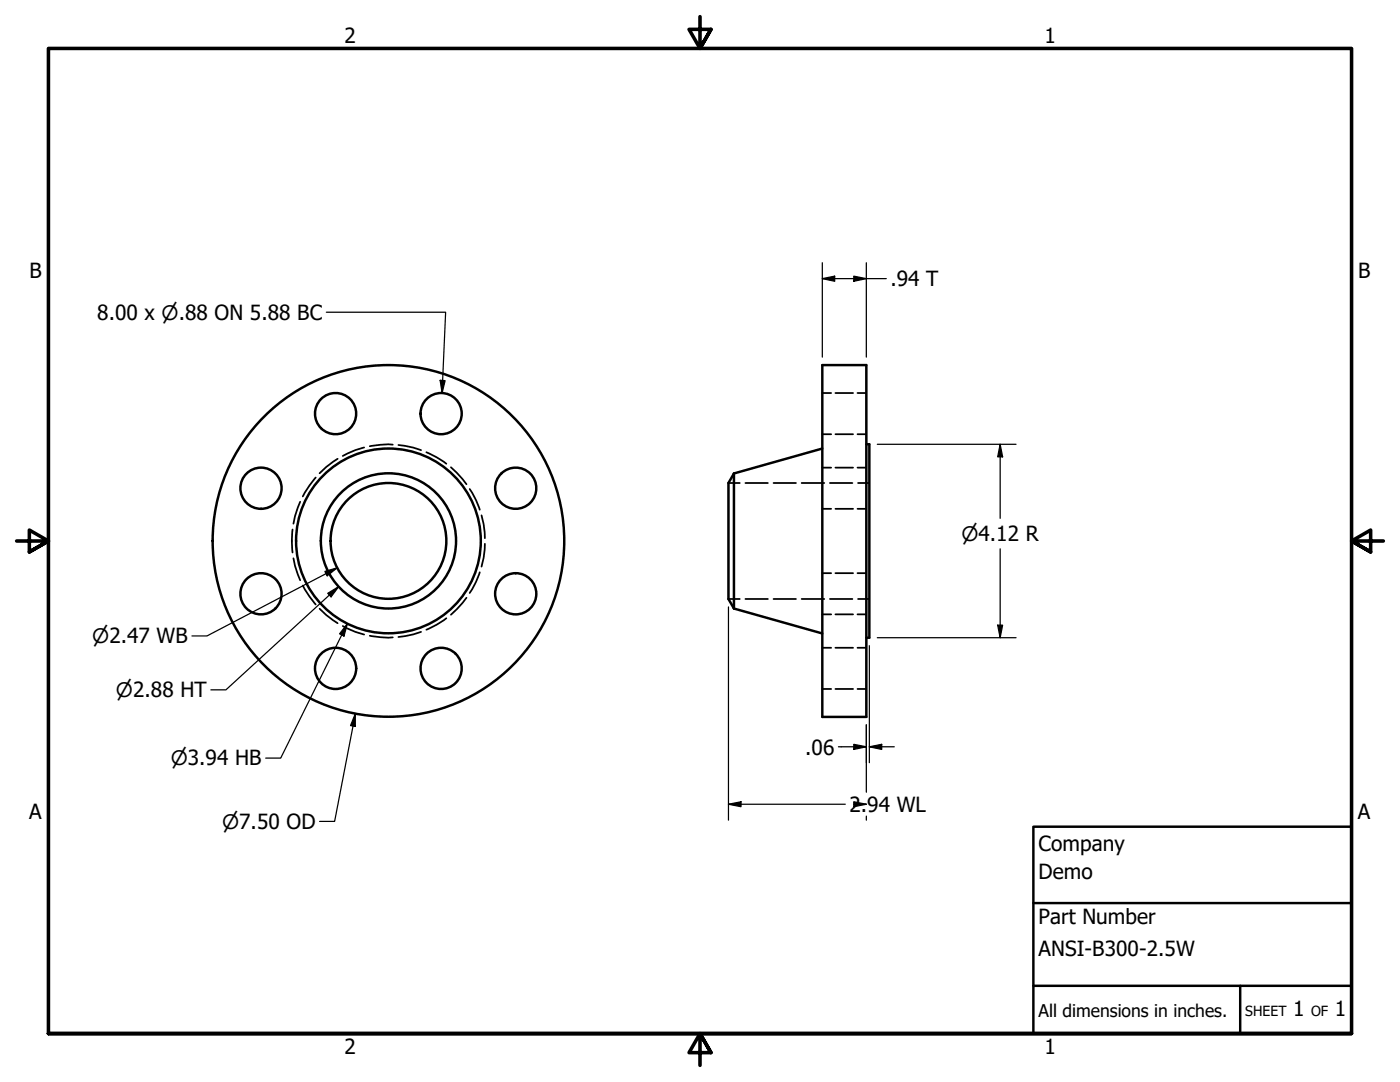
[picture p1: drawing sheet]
<svg xmlns="http://www.w3.org/2000/svg" width="279mm" height="216mm" viewBox="0 0 279 216" stroke-linecap="round" stroke-linejoin="round" font-family="sans-serif">
<!-- layer: Hidden (ANSI) -->
<g fill="none" stroke="#000" stroke-width=".35">
<path d="M164.1 78.4h1.8M166.7 78.4h3.6M171.1 78.4h1.8M63 95.3l-1.3 1.6-1.3 2.2M67.4 91.5a17.1 17.1 0 0 0-3.6 2.9M72.7 89.3a16 16 0 0 0-4.3 1.7M78.4 88.7l-2.6 .1-2 .2M79.5 88.8l3 .5 1.5 .5M85.1 90.2a17.6 17.6 0 0 1 4 2.3M90 93.2l1.2 1.1 1.9 2.3M93.7 97.6a15.5 15.5 0 0 1 2 4.1M145.4 96.4h2.2"/>
<path d="M148.8 96.4h4.4M154.4 96.4h4.5M160 96.4h4.5M164.1 93.3h1.8M164.1 86.6h1.8M165.6 96.4h4.5M166.7 93.3h3.6M166.7 86.6h3.6M171.1 93.3h1.8M171.1 86.6h1.8M171.2 96.4h2.3M58.4 105.7l-.2 2.2 .2 2.3"/>
<path d="M58.6 111.4l.3 1.5 1 2.9M59.9 100.1l-1 2.9-.3 1.5M60.4 116.8l1.3 2.2 1.3 1.6M93.1 119.3l-1.9 2.3-1.2 1.1M95.7 114.2a15.5 15.5 0 0 1-2 4.1M96.1 102.8a15.7 15.7 0 0 1 .7 4.6M96.8 108.5a15.7 15.7 0 0 1-.7 4.6M145.4 119.5h2.2M148.8 119.5h4.4M154.4 119.5h4.5M160 119.5h4.5M164.1 101.5h1.8"/>
<path d="M164.1 114.4h1.8M165.6 119.5h4.5M166.7 101.5h3.6M166.7 114.4h3.6M171.1 101.5h1.8M171.1 114.4h1.8M171.2 119.5h2.3M63.8 121.5a17.1 17.1 0 0 0 3.6 2.9M68.4 124.9a16 16 0 0 0 4.3 1.7M73.8 126.9l2 .2 2.6 .1M84 126.1l-1.5 .5-3 .5M89.1 123.4a17.6 17.6 0 0 1-4 2.3"/>
<path d="M164.1 122.6h1.8M164.1 137.5h1.8M164.1 129.3h1.8M166.7 122.6h3.6M166.7 137.5h3.6M166.7 129.3h3.6M171.1 122.6h1.8M171.1 137.5h1.8M171.1 129.3h1.8"/>
</g>
<!-- layer: Visible (ANSI) -->
<g fill="none" stroke="#000" stroke-width=".49">
<path d="M164.1 72.8h8.8v70.3h-8.8zM146.5 94.5v26.9M146.5 94.5l-1.1 1.9v23.1l1.1 1.9M164.1 89.5l-17.6 5M172.9 88.7h.6v38.5h-.6M146.5 121.4l17.6 5"/>
<circle cx="52.1" cy="97.4" r="4.1"/>
<circle cx="67" cy="82.5" r="4.1"/>
<circle cx="88" cy="82.5" r="4.1"/>
<circle cx="102.9" cy="97.4" r="4.1"/>
<circle cx="52.1" cy="118.5" r="4.1"/>
<circle cx="77.5" cy="107.9" r="11.6"/>
<circle cx="77.5" cy="107.9" r="13.5"/>
<circle cx="77.5" cy="107.9" r="18.4"/>
<circle cx="77.5" cy="107.9" r="35.1"/>
<circle cx="102.9" cy="118.5" r="4.1"/>
<circle cx="67" cy="133.4" r="4.1"/>
<circle cx="88" cy="133.4" r="4.1"/>
</g>
<!-- layer: Border (ANSI) -->
<path d="M139.7 3.3v6.4l-2.2-3.8h4.4l-2.2 3.8 2.2-3.8M3.3 107.9h6.4l-3.8-2.1v4.3l3.8-2.2-3.8 2.2M276.1 107.9h-6.4l3.8-2.1v4.3l-3.8-2.2 3.8 2.2M9.7 206.2v-196.5h260v196.5h-260h260M141.9 210l-2.2-3.8 2.2 3.8h-4.4l2.2-3.8v6.4" fill="none" stroke="#000" stroke-width=".71"/>
<!-- layer: Title (ANSI) -->
<path d="M206.2 165h63.5v41.2h-63.5zM206.2 196.7h63.5M206.2 180.2h63.5M247.5 196.7v9.5" fill="none" stroke="#000" stroke-width=".49"/>
<!-- layer: Dimension (ANSI) -->
<g fill="none" stroke="#000" stroke-width=".25">
<path d="M164.1 55.6l2.5-.5v1zM164.1 55.6h12.8M164.1 52.4v18.9M170.4 55.1l2.5 .5-2.5 .5zM172.9 52.4v18.9M65.1 62.3h23.8l-.7 16.1M87.8 75.9l1 .1-.6 2.4zM175.1 88.7h27.7M199.6 88.7l.5 2.5h-1zM199.6 88.7v14.7M64.8 114l2.5-.7-2 1.6zM65.4 118.4l2.2-1.3-1.5 2z"/>
<path d="M67.3 113.3l-26 13.6h-3M67.6 117.1l-22.5 20.6h-3M199.6 109.5v17.7M69.3 124.5l-.6 2.4-.9-.4zM69.3 124.5l-13.3 26.8h-3M145.4 121.1v42.6M173.5 128.8v23.4M175.1 127.2h27.7M199.1 124.7h1l-.5 2.5zM70.9 142.4v2.6l-.9-.2zM70.9 142.4l-4.1 21.5h-3M167.3 149h5.6"/>
<path d="M170.4 148.5l2.5 .5-2.5 .5zM170.4 160l2.5 .5-2.5 .5zM172.9 144.6v13.5M173.5 149l2.5-.5v1zM173.5 149h5M145.4 160.5l2.5-.5v1zM145.4 160.5h23.3M170.4 160.5h2.5M172.9 162.8v.9"/>
</g>
<g fill="#000">
<path d="M164.1 55.6l2.5-.5v1z" fill-rule="evenodd"/>
<path d="M170.4 55.1l2.5 .5-2.5 .5z" fill-rule="evenodd"/>
<path d="M87.8 75.9l1 .1-.6 2.4z" fill-rule="evenodd"/>
<path d="M199.6 88.7l.5 2.5h-1z" fill-rule="evenodd"/>
<path d="M64.8 114l2.5-.7-2 1.6z" fill-rule="evenodd"/>
<path d="M65.4 118.4l2.2-1.3-1.5 2z" fill-rule="evenodd"/>
<path d="M69.3 124.5l-.6 2.4-.9-.4z" fill-rule="evenodd"/>
<path d="M199.1 124.7h1l-.5 2.5z" fill-rule="evenodd"/>
<path d="M70.9 142.4v2.6l-.9-.2z" fill-rule="evenodd"/>
<path d="M145.4 160.5l2.5-.5v1z" fill-rule="evenodd"/>
<path d="M170.4 148.5l2.5 .5-2.5 .5z" fill-rule="evenodd"/>
<path d="M173.5 149l2.5-.5v1z" fill-rule="evenodd"/>
<path d="M170.4 160l2.5 .5-2.5 .5z" fill-rule="evenodd"/>
</g>
<g font-size="4.2">
<text x="68.7" y="8.6">2</text>
<text x="208.4" y="8.6">1</text>
<text x="5.9" y="55.5">B</text>
<text x="177.7" y="57.2">.94 T</text>
<text x="271" y="55.5">B</text>
<text x="19.4" y="63.8">8.00 x ⌀.88 ON 5.88 BC</text>
<text x="160.7" y="150.6">.06</text>
<text x="169.5" y="162">2.94 WL</text>
<text x="5.8" y="163.4">A</text>
<text x="271" y="163.4">A</text>
<text x="207.3" y="169.8">Company</text>
<text x="207.3" y="175.4">Demo</text>
<text x="207.3" y="184.4">Part Number</text>
<text x="207.3" y="190.7">ANSI-B300-2.5W</text>
<text x="258.1" y="202.8">1</text>
<text x="266.4" y="202.8">1</text>
<text x="68.7" y="210.3">2</text>
<text x="208.4" y="210.3">1</text>
</g>
<g font-size="4">
<text x="191.9" y="107.9">⌀4.12 R</text>
<text x="18.4" y="128.4">⌀2.47 WB</text>
<text x="23.1" y="139.1">⌀2.88 HT</text>
<text x="34.1" y="152.7">⌀3.94 HB</text>
<text x="44.3" y="165.4">⌀7.50 OD</text>
</g>
<text font-size="3.5" x="207.3" y="202.9">All dimensions in inches.</text>
<g font-size="2.8">
<text x="248.5" y="202.8">SHEET</text>
<text x="261.7" y="202.8">OF</text>
</g>
</svg>
